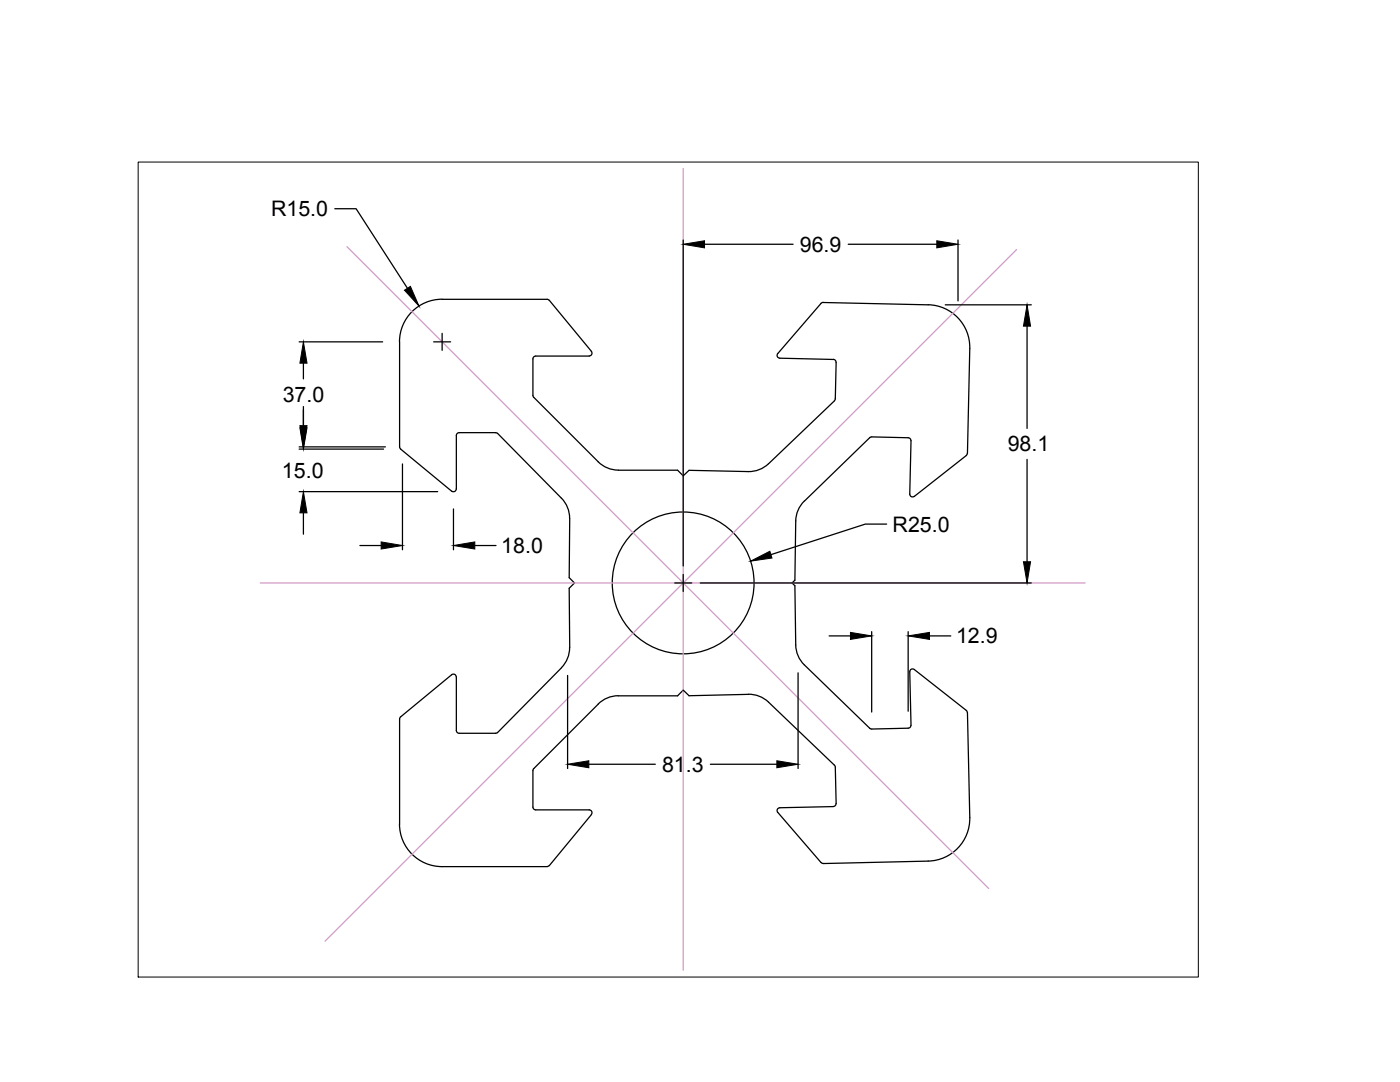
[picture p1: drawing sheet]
<svg xmlns="http://www.w3.org/2000/svg" width="279mm" height="216mm" viewBox="0 0 279 216" stroke-linecap="round" stroke-linejoin="round" font-family="sans-serif">
<!-- layer: 0 -->
<g fill="none" stroke="#000" stroke-width=".25">
<path d="M66.8 41.6h4.3l10.2 15.9M88.2 59.7a8.5 8.5 0 0 0-8.5 8.5v21l.3 .4M88.2 59.7h21M109.2 59.7l.4 .2 8.4 10.2M136.3 47.9v65M140.6 48.7h17.7M169.3 48.7h17.7M191.2 47.9v12.1M59.7 68.2h16.7M60.6 72.5v3.1M86.5 68.2h3.4M88.2 66.5v3.4"/>
<path d="M118 70.1a.56 .56 0 0 1 .1 .6 .56 .56 0 0 1-.5 .3l-11 .1-.2 .5v7.4l13.5 13.6 1.6 .9 1.9 .3M163.8 60.6l-8.6 9.9a.56 .56 0 0 0-.1 .6 .56 .56 0 0 0 .5 .4l10.7 .2M164.3 60.4l20.9 .4a8.5 8.5 0 0 1 8.3 8.7l-.4 21M164.3 60.3l-.4 .2M166.3 71.7l.5 .3v.3M166.9 72.3l-.3 7.5-13.2 12.7-1.6 1.1-1.2 .4-1.3 .1-11.8-.3-1.2 1.1-1.1-1.1h-11.8M188.7 60.8h17.1M205 65.1v20.4M59.7 89.2h17.2M59.7 89.6h16.9M59.7 98.1h27.6M60.6 81.1v4.3"/>
<path d="M80 89.6l10.1 8.4M80.3 92.6v17.1M91.1 97.6a.56 .56 0 0 1-.4 .5 .56 .56 0 0 1-.6-.1M99.3 86.5l12.8 12.9M99.3 86.5l-.4-.2h-7.3l-.5 .3v11M112 99.4l1.1 1.6 .4 1.2 .2 1.2M160.5 100l-1.1 1.5-.5 1.8-.3 12.5-.5 .5 .5 .6 .3 12.4 .5 1.8 1.1 1.6M192.9 90.9l-10.4 8.1a.56 .56 0 0 1-.6 .1 .56 .56 0 0 1-.3-.5l.1-11-.5-.3-7.2-.1-.4 .1-13.1 12.7M193.1 90.4l-.3 .5M205 91.7v20.4M60.6 102.3v4.3M71.8 108.9h4.3"/>
<path d="M90.5 101.6v8.1M94.8 108.9h4.2M113.7 103.4l-.1 11.9 1.1 1-1.1 1.1 .1 11.8M134.7 116.3h3.3M136.3 114.6v3.4M139.8 116.3h66M176.9 104.6h-4.2l-18.8 6.1M113.3 134.8v18.5M113.7 129.2l-.3 1.9-.9 1.6-13.2 13.5M123.4 138.8l-1.9 .3a5.3 5.3 0 0 0-2.1 1.4l-12.9 12.9-.1 .4v7.2l.2 .5 11 .1a.56 .56 0 0 1 .5 .3 .56 .56 0 0 1-.1 .6M123.4 138.8h11.8l1.1-1.1 1.2 1.1 11.8-.3 1.3 .1 1.2 .4 1.6 1.1 13.2 12.7 .3 7.6M159.3 134.3v19"/>
<path d="M160.5 132.7l13.1 12.6 .4 .2 7.2-.2 .5-.3-.1-11a.56 .56 0 0 1 .3-.5 .56 .56 0 0 1 .6 .1l10.4 8.2M165.5 126.9h4.2M174 126v16.1M181.2 126v15.9M185.5 126.9h4.3M80 143l-.3 .5v20.9a8.5 8.5 0 0 0 8.5 8.5M80 143l10.1-8.4a.56 .56 0 0 1 .6 0 .56 .56 0 0 1 .4 .5v10.7M91.1 145.8l.3 .4 .2 .1h7.3l.4-.1M117.5 152.5h13.3M141.8 152.5h13.2M192.8 141.8l.3 .4M193.1 142.2l.4 20.9a8.5 8.5 0 0 1-8.3 8.7l-20.9 .5"/>
<path d="M88.2 172.9h21M109.6 172.7l-.4 .2M118 162.5l-8.4 10.2M166.3 160.9l-10.7 .3a.56 .56 0 0 0-.5 .3 .56 .56 0 0 0 .1 .6l8.7 10 .4 .2M166.8 160.3v.3l-.5 .3"/>
<circle cx="136.3" cy="116.3" r="14.2"/>
</g>
<path d="M136.3 33.6v160M69.3 49.2l128 128.1M202.9 49.8l-138 138M51.9 116.3h164.7" fill="none" stroke="#d19cc7" stroke-width=".25"/>
<g fill="#000" stroke="#000" stroke-width=".2">
<path d="M80.7 57.9l1.2-.8 1.7 4zM136.3 48.7l4.3-.7v1.5zM187 48l4.2 .7-4.2 .8zM60.6 68.2l.7 4.3h-1.4zM205 60.8l.7 4.3h-1.4zM59.9 84.9h1.4l-.7 4.3zM59.9 85.4h1.4l-.7 4.2zM60.6 98.1l.7 4.2h-1.4zM76.1 108.1l4.2 .8-4.2 .7zM90.5 108.9l4.3-.8v1.5zM149.8 112l3.8-2 .5 1.4zM204.3 112.1h1.4l-.7 4.2z"/>
<path d="M169.7 126.2l4.3 .7-4.3 .7zM181.2 126.9l4.3-.7v1.4zM113.3 152.5l4.2-.7v1.4zM155 151.8l4.3 .7-4.3 .7z"/>
</g>
<path d="M27.6 32.3h211.6v162.7h-211.6z" fill="none" stroke="#000" stroke-width=".2"/>
<g font-size="4.3">
<text x="54.1" y="43.2">R15.0</text>
<text x="159.6" y="50.2">96.9</text>
<text x="56.4" y="80.2">37.0</text>
<text x="56.3" y="95.3">15.0</text>
<text x="201.1" y="90.1">98.1</text>
<text x="178.1" y="106.1">R25.0</text>
<text x="100" y="110.3">18.0</text>
<text x="190.8" y="128.4">12.9</text>
<text x="132.1" y="154">81.3</text>
</g>
</svg>
